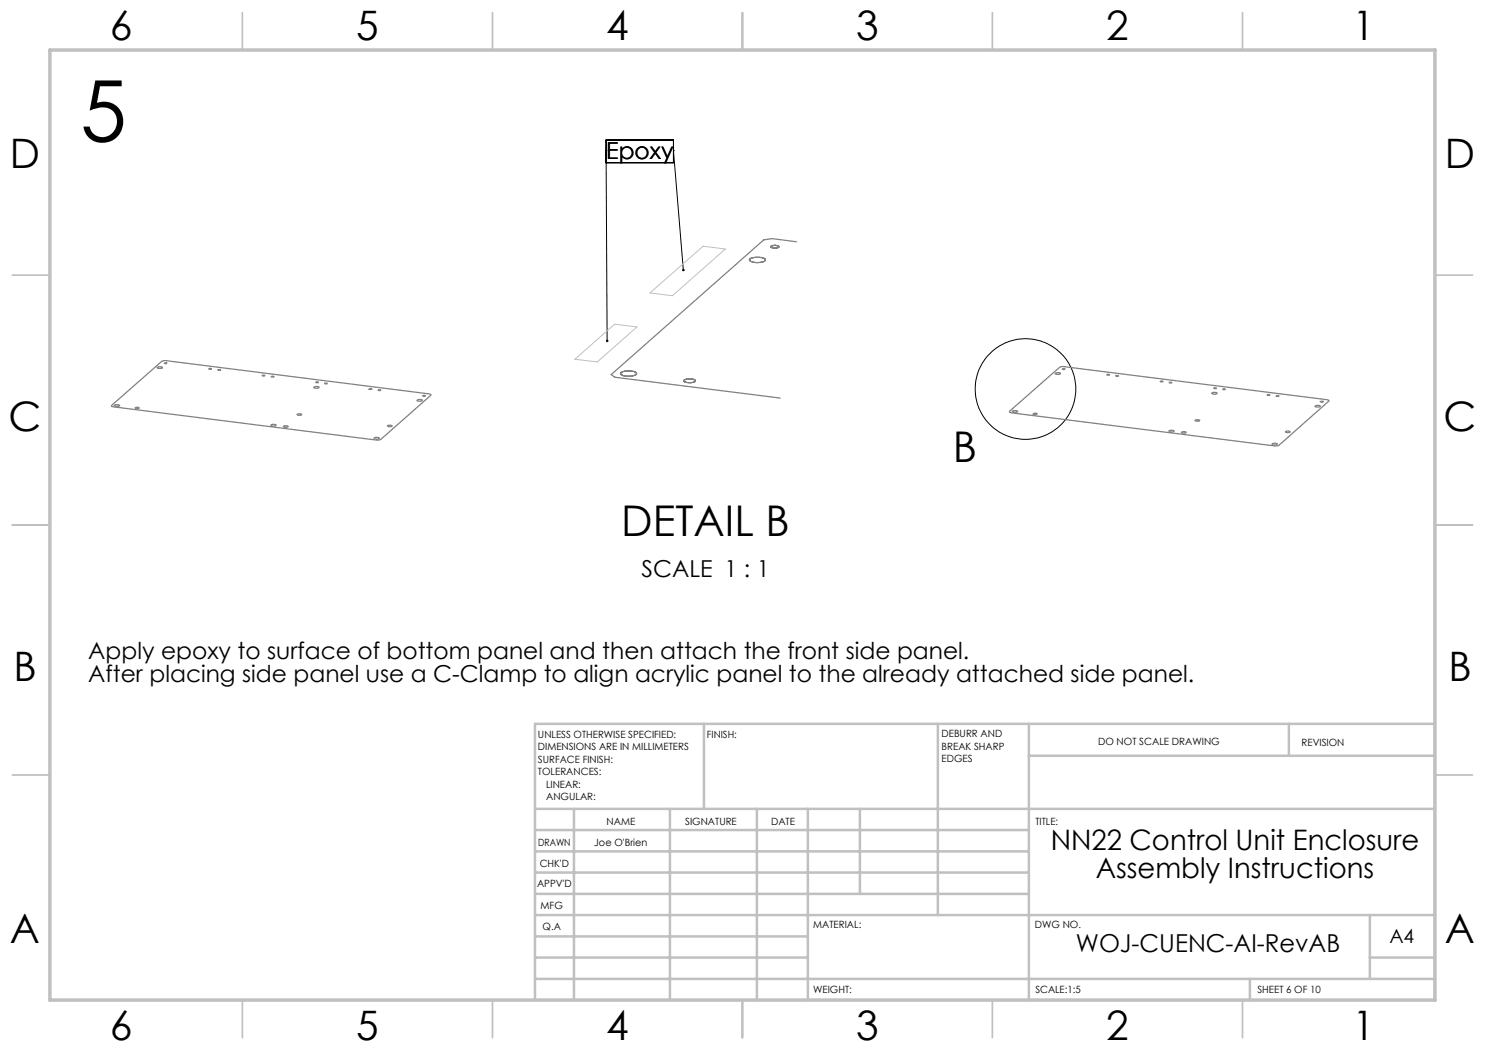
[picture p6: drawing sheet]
<svg xmlns="http://www.w3.org/2000/svg" width="297mm" height="210mm" viewBox="0 0 297 210" stroke-linecap="round" stroke-linejoin="round" font-family="sans-serif">
<g fill="none" stroke="#000" stroke-width=".2">
<path d="M121.2 30.2h.1M121.2 28h13.5v4.6h-13.5zM121.2 30.2l.2 38M134.7 30.2h.1M134.7 30.2l2 23.8"/>
<circle cx="205.1" cy="77.8" r="10.1"/>
</g>
<g fill="none" stroke="#808080" stroke-width=".25">
<path d="M150 51.8l1.1-.3 1.5 .1a.4 .4 0 0 1 .5 .4 .4 .4 0 0 1-.5 .4h-.3a3.1 3.1 0 0 1-2.4-.3zM153.1 52v.1M154.2 49.5h.1M154.3 49.2h.1M155.5 49.5h.1M155.7 49.2a1.45 1.45 0 0 0-1.5 .1l.4 .3 1.1-.1M155.7 49.2h.1M155.7 49.5h.1M155.7 49.2v.3M155.8 49.3h.1M159.3 48.4l-4.9-.7-1.6 .3-30.6 26.9 .8 .6 33 4.1M31.4 73.5a.76 .76 0 0 1 1.1 .1l-.7 .1z"/>
<path d="M32.9 72.6l.5 .1zM41.8 73.8h.5zM43.6 73.9h.4l.1 .1-.5 .1zM52.5 75.1h.5zM54.3 75.3l.5 .1h-.5zM62.8 77.4a.73 .73 0 0 1 1 .1 .8 .8 0 0 1-1-.1zM63.1 76.5l.6-.1zM64.9 76.7h.6l-.3 .1zM73.9 77.7l.5 .1-.5 .1zM75.7 78l.5 .1h-.4zM83.5 80h1a.68 .68 0 0 1-1.1 0zM84.6 79.1l.5 .1-.4 .1z"/>
<path d="M124.2 74.5l1.1-.3 1.5 .1a.4 .4 0 0 1 .4 .3 .4 .4 0 0 1-.2 .5l-1.7 .1-.8-.2a.32 .32 0 0 1-.3-.2 .32 .32 0 0 1 0-.3zM127.3 74.6v.1M127.3 74.8l-.1 .1M136.8 76l.6-.2h.7l.6 .1 .4 .2-.1 .2-.4 .2h-1a.64 .64 0 0 1-.8-.4zM211 74.7a.94 .94 0 0 1 1.1 0 .94 .94 0 0 1-1.1 0zM212.5 73.8h.5l-.5 .1zM221.4 75l.5-.1zM223.2 75.1l.5 .1-.3 .1zM232.1 76.2l.5 .1-.5 .1zM233.9 76.5h.5l-.4 .1zM242.4 78.6a.83 .83 0 0 1 1 .1 .7 .7 0 0 1-1-.1zM242.7 77.6h.5l.1 .1z"/>
<path d="M244.5 77.8l.6 .1zM253.4 79l.6-.1-.2 .2zM255.3 79.2l.3-.1 .2 .2zM22.2 81.2l10.2-9 .5-.1 53.1 6.7 .3 .2-10.2 8.9-.6 .1-53-6.7zM22.9 81l.6-.1 .4 .2a.73 .73 0 0 1-1 0zM27.1 81.5h.7a.4 .4 0 0 1-.7 0zM54.2 85l.3-.1 .7 .1a.62 .62 0 0 1-1 0zM56.8 85.2h.5l.3 .1a.64 .64 0 0 1-.9 0zM59.4 82.9l.4-.1 .5 .1a.56 .56 0 0 1-.9 0zM74.8 87.6a.8 .8 0 0 1 1 .1 .73 .73 0 0 1-1-.1zM77.5 85.2a.58 .58 0 0 1 .9 .1h-.7zM201.8 82.3l10.2-8.9 .5-.1 53.1 6.7 .3 .1-10.2 9-.6 .1-53-6.7z"/>
<path d="M202.5 82.2a.65 .65 0 0 1 1 .2 .65 .65 0 0 1-1-.2zM206.7 82.7h.7a.44 .44 0 0 1-.7 0zM233.8 86.1l.6-.1 .4 .2a.73 .73 0 0 1-1 0zM236.3 86.4l.3-.1 .6 .1a.56 .56 0 0 1-.9 0zM239 84.1l.5-.2 .4 .1a.57 .57 0 0 1-.9 .1zM254.5 88.8l.6-.2 .3 .2a.73 .73 0 0 1-1 .1zM257.1 86.3l.3-.1 .6 .1a.56 .56 0 0 1-.9 0zM263.1 81.1h.5l.5 .1a.72 .72 0 0 1-1.1 0zM264.1 80.3l.6 .1z"/>
</g>
<path d="M130 58.6l10.6-9.4 4.5 .6-10.6 9.4zM115 71.9l7.9-7.1 4.5 .6-7.9 7z" fill="none" stroke="#c0c0c0" stroke-width=".2"/>
<g fill="none" stroke="#c0c0c0" stroke-width=".35">
<path d="M48.5 2.5v7.5M98.5 2.5v7.5M148.5 2.5v7.5M198.5 2.5v7.5M248.5 2.5v7.5M2.5 55h7.5M287 55h7.5M2.5 105h7.5M287 105h7.5M2.5 155h7.5M287 155h7.5M48.5 200v7.5"/>
<path d="M98.5 200v7.5M148.5 200v7.5M198.5 200v7.5M248.5 200v7.5"/>
</g>
<g fill="none" stroke="#c0c0c0" stroke-width=".5">
<path d="M140.8 144.8v17M187.6 144.8v38.2M205.8 144.8v55.2M205.8 151.2h81.2M257.8 144.8v6.4M287 144.8h-180v55.2M107 161.8h180M107 178.8h98.8M107 174.5h98.8M107 170.3h98.8M107 166h98.8M114.8 161.8v38.2"/>
<path d="M134 161.8v38.2M151.4 161.8v38.2M161.6 161.8v38.2M172 161.8v17M107 195.8h180M107 191.5h54.6M107 187.3h54.6M107 183h180M250 195.8v4.2M274 191.5h13M274 183v12.8"/>
</g>
<path d="M10 10h277v190h-277z" fill="none" stroke="#c0c0c0" stroke-width=".7"/>
<path d="M136.5 53.8a.23 .23 0 0 0-.1 .3 .23 .23 0 0 0 .3 .1v-.2v.2a.24 .24 0 0 0 .2-.3 .24 .24 0 0 0-.4-.1zM121.3 68l-.1 .2 .2 .2v-.2v.2a.25 .25 0 0 0 .3-.3 .25 .25 0 0 0-.4-.1z" fill="#000"/>
<text font-size="16.9" x="16" y="28.3">5</text>
<g font-size="8.5">
<text x="190.6" y="92.4">B</text>
<text x="124.3" y="107.2">DETAIL B</text>
</g>
<g font-size="8.1">
<text x="22" y="8">6</text>
<text x="71.2" y="8">5</text>
<text x="121.2" y="8">4</text>
<text x="171.3" y="8">3</text>
<text x="221.3" y="8">2</text>
<text x="270.5" y="8">1</text>
<text x="2" y="33.6">D</text>
<text x="289" y="33.6">D</text>
<text x="1.7" y="86.1">C</text>
<text x="288.7" y="86.1">C</text>
<text x="2.7" y="136.1">B</text>
<text x="289.7" y="136.1">B</text>
<text x="2" y="188.6">A</text>
<text x="289" y="188.6">A</text>
<text x="22" y="208">6</text>
<text x="71.2" y="208">5</text>
<text x="121.2" y="208">4</text>
<text x="171.3" y="208">3</text>
<text x="221.3" y="208">2</text>
<text x="270.5" y="208">1</text>
</g>
<g font-size="5.6">
<text x="210.1" y="169.9">NN22 Control Unit Enclosure</text>
<text x="219.2" y="175.6">Assembly Instructions</text>
</g>
<text font-size="4.9" x="215.2" y="190.3">WOJ-CUENC-AI-RevAB</text>
<g font-size="4.7">
<text x="121.2" y="31.9">Epoxy</text>
<text x="128.3" y="115.4">SCALE 1 : 1</text>
<text x="17.7" y="131.9">Apply epoxy to surface of bottom panel and then attach the front side panel.</text>
<text x="17.7" y="136.4">After placing side panel use a C-Clamp to align acrylic panel to the already attached side panel.</text>
</g>
<text font-size="3.9" x="277.9" y="188.5">A4</text>
<g font-size="2">
<text x="107.6" y="147.6">UNLESS OTHERWISE SPECIFIED:</text>
<text x="141.4" y="147.6">FINISH:</text>
<text x="188.3" y="147.5">DEBURR AND</text>
<text x="188.3" y="150">BREAK SHARP</text>
<text x="219.6" y="149">DO NOT SCALE DRAWING</text>
<text x="260.3" y="149.2">REVISION</text>
<text x="107.6" y="150.1">DIMENSIONS ARE IN MILLIMETERS</text>
<text x="107.6" y="152.6">SURFACE FINISH:</text>
<text x="107.6" y="155.1">TOLERANCES:</text>
<text x="188.3" y="152.5">EDGES</text>
<text x="109.2" y="157.6">LINEAR:</text>
<text x="109.2" y="160.1">ANGULAR:</text>
<text x="121.3" y="165">NAME</text>
<text x="137" y="164.9">SIGNATURE</text>
<text x="154.2" y="164.9">DATE</text>
<text x="207.1" y="164.9">TITLE:</text>
<text x="107.6" y="169.1">DRAWN</text>
<text x="107.9" y="173.3">CHK'D</text>
<text x="118.9" y="169.1">Joe O'Brien</text>
<text x="107.4" y="177.4">APPV'D</text>
<text x="108.1" y="181.8">MFG</text>
<text x="108.5" y="186">Q.A</text>
<text x="162.6" y="185.5">MATERIAL:</text>
<text x="207" y="185.5">DWG NO.</text>
<text x="162.6" y="198.5">WEIGHT:</text>
<text x="207.1" y="198.6">SCALE:1:5</text>
<text x="251.5" y="198.6">SHEET 6 OF 10</text>
</g>
</svg>
